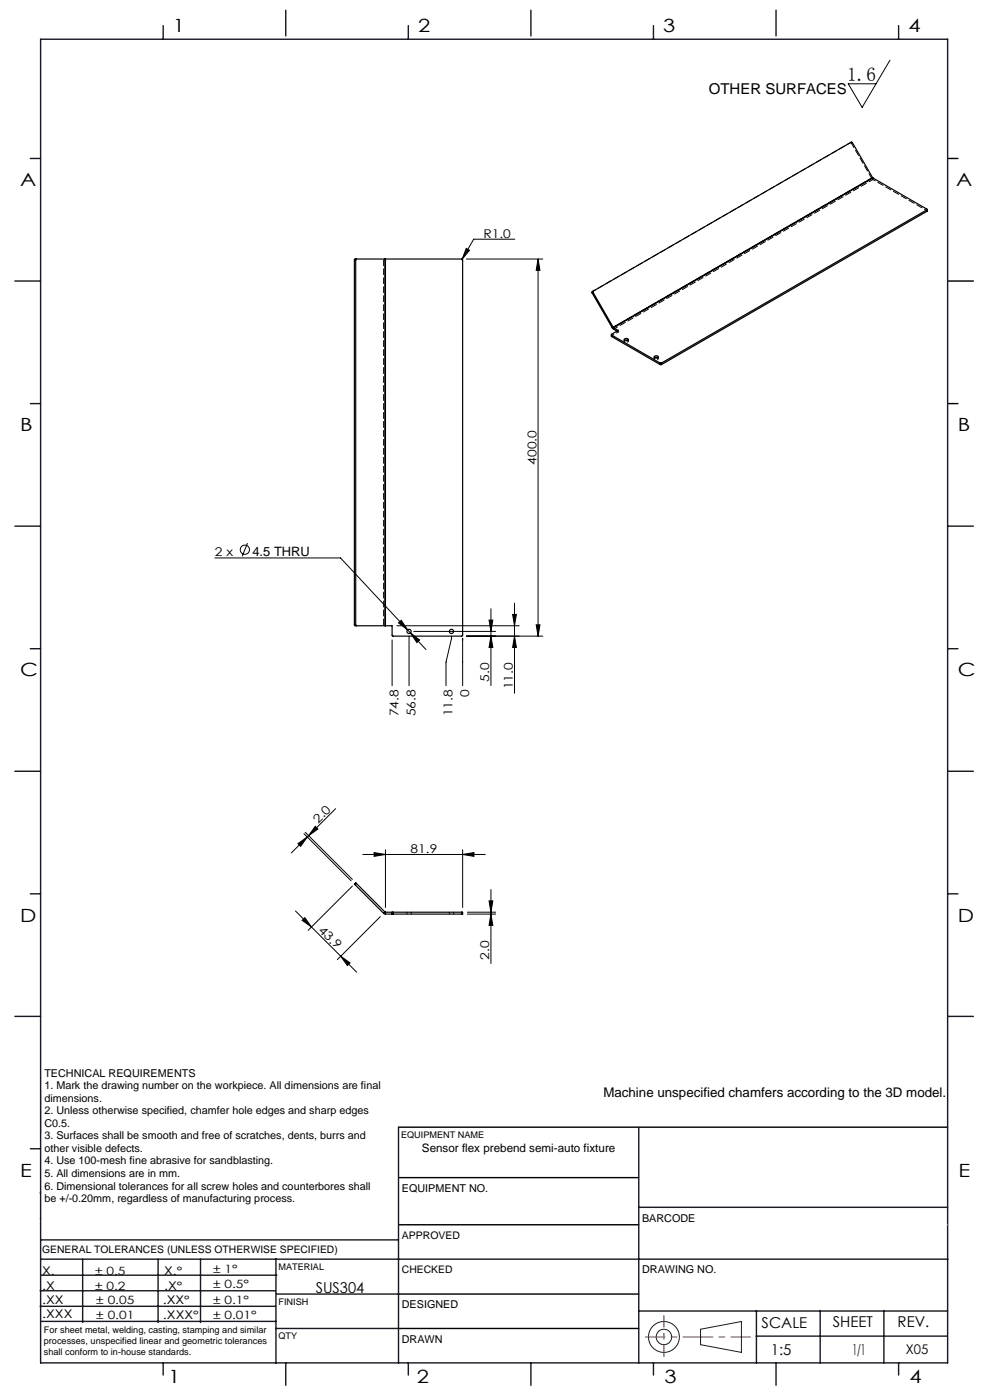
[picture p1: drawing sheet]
<svg xmlns="http://www.w3.org/2000/svg" width="210mm" height="297mm" viewBox="0 0 210 297" stroke-linecap="round" stroke-linejoin="round" font-family="sans-serif">
<g fill="none" stroke="#000" stroke-width=".21">
<path d="M188.8 12.8l-5.9 10-3-5h5.9M98.9 52.7l.7 .4-1.6 1.9zM98.9 55h16.2M109.2 50.7h-8.7l-2.6 4.5M114.1 55l.4 2.4h-.8zM114.1 55v80M45.6 118.4h26.6l18.2 19.4M52.5 115.2l-1.1 2.8M83.2 135.8v9.7M84.2 132.8h25.9M84.5 132.1l.6-.5 1.4 2zM86.8 135v10.5"/>
<path d="M87.1 134.3l1.9 1.5-.6 .5zM87.8 134h17.3M95.8 135v.5l-1.2 5v5M98.1 135.5v10M98.9 135h16.2M103.7 131.6h.8l-.4 2.4zM104.1 129.2v16.2M104.1 135l.4 2.4h-.8zM108.7 130.4h.8l-.4 2.4zM109.1 128v19.1M109.1 135l.4 2.4h-.8zM113.7 132.6h.8l-.4 2.4z"/>
<path d="M63.2 179l2-1.4-1.4 1.9zM64.5 176.9l10 9.9M64.8 176.6l9.9 10M66.9 175.3l.5 .6-1.9 1.4zM71.2 171.6l-9.4 9.4M62.7 193.3l13 13M64.1 195.2l.6-.5 1.4 2zM74.7 188l-9.3 9.4M77 181.3h25.9M79.4 180.9l2.4 .4-2.4 .4zM80.7 194.5l-9.1 9.1M81.8 180.3v12.2"/>
<path d="M98.1 181.3l2.4-.4v.8zM98.1 180.3v12.2M99.1 193.5h6M99.1 193.9h6M103.7 191.1h.8l-.4 2.4zM104.1 188.7v15.7M104.1 193.9l.4 2.4h-.8zM72.3 202.9l2 1.4-.6 .5z"/>
<circle cx="51.9" cy="116.6" r=".98"/>
</g>
<g fill="none" stroke="#191924" stroke-width=".21">
<path d="M8.6 231.2v9.4M148.6 282l8.7-1.6v6.5l-8.7-1.6z"/>
<circle cx="140.8" cy="283.6" r="3.3"/>
<circle cx="140.8" cy="283.6" r="1.64"/>
</g>
<path d="M201 33.6h2.2M201 59.6h5.5M201 85.6h2.2M84.5 239.1h116.5M84.6 259.8h50.9M84.6 249.8h50.9M84.6 274.5h50.9M84.5 281.8h51" fill="none" stroke="#000" stroke-width=".3"/>
<path d="M136.9 283.6h22.3" fill="none" stroke="#f00" stroke-width=".21" stroke-dasharray="6.3 1.3 1.3 1.3" stroke-dashoffset="2.2"/>
<path d="M140.8 287.8v-8.7" fill="none" stroke="#f00" stroke-width=".21" stroke-dasharray="6.3 1.3 1.3 1.3" stroke-dashoffset="3.9"/>
<g fill="none" stroke="#191924" stroke-width=".3">
<path d="M8.6 8.3h192.4v280.8h-192.4zM34.6 5.4v2.9M60.6 2.2v5.4M86.6 5.4v2.9M112.6 2.2v5.4M138.6 5.4v2.9M164.6 2.2v5.4M190.6 5.4v2.9M6.4 33.6h2.2M3.2 59.6h5.4M6.4 85.6h2.2M3.2 111.6h5.4"/>
<path d="M201 111.6h5.5M6.4 137.6h2.2M201 137.6h2.2M3.2 163.6h5.4M201 163.6h5.5M6.4 189.6h2.2M201 189.6h2.2M3.2 215.6h5.4M201 215.6h5.5M84.5 239.1v50M135.5 239.1v50M6.4 243.7h2.2"/>
<path d="M8.5 253.1h.1M8.6 258.5h.1M135.5 256.1h65.5M8.5 277.1h49.9M8.5 273.8h49.9M8.6 267.1h75.9M8.6 263h75.9M8.8 270.5h49.9M17.5 267.1v13.5M33.5 267.1v13.5M42.5 267.1v13.5M58.5 267.1v22.1"/>
<path d="M58.6 274.5h26M84.6 267.1h116.5M135.5 278.1h65.5M160.5 278v11.1M174 278v11.1M187.5 278v11.1M8.8 280.3h49.7M34.6 289.1v2.6M58.5 281.8h26M60.6 289.1v4.8M86.6 289.1v2.6M112.6 289.1v4.8"/>
<path d="M138.6 289.1v2.6M160.4 283.5h40.6M164.6 289.1v4.8M190.6 289.1v2.6"/>
</g>
<path d="M201 259.8h.1" fill="none" stroke="#c0c0c0" stroke-width=".21"/>
<g fill="#000">
<path d="M87.1 134.3l1.3 2 .6-.5zM84.5 132.1l2 1.5-1.4-2zM98.9 52.7l-.9 2.3 1.6-1.9z"/>
<path d="M104.1 135l.4 2.4h-.8zM103.7 131.6h.8l-.4 2.4zM109.1 135l.4 2.4h-.8zM108.7 130.4h.8l-.4 2.4z"/>
<path d="M113.7 132.6h.8l-.4 2.4zM114.1 55l.4 2.4h-.8z"/>
<path d="M63.2 179l2-1.4-1.4 1.9zM66.9 175.3l.5 .6-1.9 1.4z"/>
<path d="M64.1 195.2l.6-.5 1.4 2zM72.3 202.9l2 1.4-.6 .5z"/>
<path d="M79.4 180.9l2.4 .4-2.4 .4zM98.1 181.3l2.4-.4v.8z"/>
<path d="M103.7 191.1h.8l-.4 2.4zM104.1 193.9l.4 2.4h-.8z"/>
</g>
<g fill="none" stroke="#000" stroke-width=".25">
<path d="M185.1 37.7l-4.3-7.4-.2-.2-54.8 31.7M185.1 37.7l.1 .1M185.1 37.7l-55 31.7M185.2 37.8l11.4 6.6v.1M185.2 37.8l-55 31.7M75.2 55.2h.3M75.2 55.2v77.4M75.5 55.2v77.4M75.6 55l-.1 .2M81.7 55h-6.4l-.1 .2M81.7 55h.1M81.7 55v77.8"/>
<path d="M81.8 55h16.1l.2 .1v79.7l-.2 .2-14.6-.1-.1-.1v-2h-1.4M81.8 55v77.8M196.6 44.5l-56.3 32.5M196.6 44.5v.3M196.6 44.8l-56.3 32.5M196.7 44.4l-.1 .4M125.6 62.1l4.3 7.5M125.8 62l4.3 7.4M125.8 62l-.2 .1M125.8 61.8v.2M125.8 61.8l-.2 .1v.2M129.7 71v.4"/>
<path d="M129.7 71.1l10.3 5.9M129.7 71.4l10.3 5.9M129.7 71.1v.3M129.9 69.6l.3 .2M130.1 69.4l.1 .1M130.1 69.4l-.2 .2M130.2 69.5l.9 .6-1.4 .8v.2M130.2 69.5v.3M130.2 69.8l.7 .5M132.4 71.9a.46 .46 0 0 1 .5-.1 .46 .46 0 0 1 .4 .3 .46 .46 0 0 1-.5 .2 .46 .46 0 0 1-.4-.4zM132.5 72.2h.7M138.8 75.6a.46 .46 0 0 1 .5-.2 .46 .46 0 0 1 .3 .4 .46 .46 0 0 1-.5 .2 .46 .46 0 0 1-.3-.4z"/>
<path d="M138.9 75.9h.7M140 77h.3M140 77.3h.3M140 77v.3M140.3 77v.3M75.2 132.6l.1 .2h6.4M75.2 132.6h.3M75.5 132.6l.1 .2M81.7 132.8h.1M75.3 187.7l6.1 6.1M75.6 187.4l-.1-.1-.3 .3 .1 .1M75.6 187.4l-.3 .3"/>
<path d="M75.6 187.4l6.1 6.1M81.4 193.8l.4 .1M81.7 193.5h.1M81.7 193.5l-.3 .3M81.8 193.5v.4M81.8 193.5h1.4M81.8 193.9h1.4M83.2 193.5h.2M83.2 193.9h.2M83.2 193.5v.4M83.4 193.5v.4M83.4 193.5h14.5"/>
<path d="M83.4 193.9h14.5M97.9 193.5h.2v.4h-.2M97.9 193.5v.4"/>
<circle cx="86.8" cy="134" r=".45"/>
<circle cx="95.8" cy="134" r=".45"/>
</g>
<path d="M81.4 55v77.8" fill="none" stroke="#000" stroke-width=".21" stroke-dasharray="1.3 .6" stroke-dashoffset="-.2"/>
<path d="M131.1 70.4l-1.4 .8M133.2 72.2a.36 .36 0 0 1-.4 .4 .36 .36 0 0 1-.3-.4M139.6 75.9a.36 .36 0 0 1-.4 .4 .36 .36 0 0 1-.3-.4" fill="none" stroke="#000" stroke-width=".21" stroke-dasharray="1.3 .6" stroke-dashoffset=".8"/>
<g fill="none" stroke="#000" stroke-width=".21" stroke-dasharray="1.3 .6">
<path d="M180.4 30.3l.2 .1M180.6 30.2l-.2 .1M180.6 30.4l.2-.1M185.1 37.7l-.2 .1M185.2 37.8v.3M185.2 38.1l-.3-.3M196.6 44.4v.1M196.6 44.7l.1 .1M129.7 71.3v-.1M129.7 71.1v-.2M130.9 70.3l.2 .1M131.1 70.1v.3"/>
<path d="M132.4 72v.4M133.3 72.4v-.4M138.8 75.7v.3M139.7 76v-.3M86.3 193.5v.4M87.2 193.9v-.4M95.3 193.5v.4M96.2 193.9v-.4"/>
</g>
<path d="M184.9 37.8l-55 31.8M130.2 69.8l55-31.7" fill="none" stroke="#000" stroke-width=".21" stroke-dasharray="1.3 .6" stroke-dashoffset=".3"/>
<path d="M180.4 30.3l-54.8 31.6" fill="none" stroke="#000" stroke-width=".21" stroke-dasharray="1.3 .6" stroke-dashoffset=".5"/>
<path d="M196.6 44.7l-11.4-6.6" fill="none" stroke="#000" stroke-width=".21" stroke-dasharray="1.3 .6" stroke-dashoffset=".7"/>
<path d="M184.9 37.8l-4.3-7.4" fill="none" stroke="#000" stroke-width=".21" stroke-dasharray="1.3 .6" stroke-dashoffset=".2"/>
<text font-size="4.1" x="179.7" y="17.2">1.6</text>
<g font-size="3.9">
<text x="36.7" y="6.9">1</text>
<text x="88.7" y="6.9">2</text>
<text x="140.7" y="6.9">3</text>
<text x="192.7" y="6.9">4</text>
<text x="4.2" y="39.5">A</text>
<text x="202.9" y="39.5">A</text>
<text x="4.2" y="91.5">B</text>
<text x="203.2" y="91.5">B</text>
<text x="4.2" y="143.5">C</text>
<text x="203.2" y="143.5">C</text>
<text x="4.2" y="195.5">D</text>
<text x="203.2" y="195.5">D</text>
<text x="4.2" y="249.6">E</text>
<text x="203.3" y="249.6">E</text>
<text x="35.7" y="293.4">1</text>
<text x="88.4" y="293.4">2</text>
<text x="141" y="293.4">3</text>
<text x="193" y="293.4">4</text>
</g>
<g font-size="3.2">
<text x="150.4" y="20">OTHER SURFACES</text>
<text x="67" y="274.2">SUS304</text>
<text x="161.6" y="281.7">SCALE</text>
<text x="176.7" y="281.5">SHEET</text>
<text x="190.4" y="281.5">REV.</text>
<text x="163.5" y="287.4">1:5</text>
<text x="180.8" y="287.4">1/1</text>
</g>
<g font-size="2.8">
<text x="128" y="232.7">Machine unspecified chamfers according to the 3D model.</text>
<text x="192.2" y="287.3">X05</text>
</g>
<text font-size="2.7" x="53.6" y="118">4.5 THRU</text>
<g font-size="2.6">
<text x="102.5" y="50.4">R1.0</text>
<text x="113.8" y="98.6" transform="rotate(-90 113.8 98.6)">400.0</text>
<text x="45.6" y="118">2 x</text>
<text x="99.5" y="147.9" transform="rotate(-90 99.5 147.9)">0</text>
<text x="103.8" y="144.6" transform="rotate(-90 103.8 144.6)">5.0</text>
<text x="108.8" y="146.3" transform="rotate(-90 108.8 146.3)">11.0</text>
<text x="84.6" y="152" transform="rotate(-90 84.6 152)">74.8</text>
<text x="88.2" y="152" transform="rotate(-90 88.2 152)">56.8</text>
<text x="96" y="152" transform="rotate(-90 96 152)">11.8</text>
<text x="67.5" y="174.8" transform="rotate(-45 67.5 174.8)">2.0</text>
<text x="87.1" y="180.9">81.9</text>
<text x="67.4" y="197.5" transform="rotate(45 67.4 197.5)">43.9</text>
<text x="103.8" y="203.6" transform="rotate(-90 103.8 203.6)">2.0</text>
</g>
<g font-size="2.5">
<text x="89.5" y="244.4">Sensor flex prebend semi-auto fixture</text>
<text x="8.9" y="273.6">.X</text>
<text x="8.9" y="270.4">X.</text>
<text x="34.8" y="273.7">.X°</text>
<text x="34.8" y="270.5">X.°</text>
<text x="9" y="276.7">.XX</text>
<text x="9" y="279.7">.XXX</text>
<text x="34.5" y="276.7">.XX°</text>
<text x="34.6" y="279.8">.XXX°</text>
</g>
<g font-size="2.4">
<text x="45.2" y="270">± 1°</text>
<text x="20.2" y="270.4">± 0.5</text>
<text x="20.2" y="273.7">± 0.2</text>
<text x="45.2" y="273.2">± 0.5°</text>
<text x="20.4" y="279.7">± 0.01</text>
<text x="20.4" y="276.7">± 0.05</text>
<text x="45.2" y="276.7">± 0.1°</text>
<text x="45.2" y="279.7">± 0.01°</text>
</g>
<g font-size="2.3">
<text x="9.4" y="228.4">TECHNICAL REQUIREMENTS</text>
<text x="9.4" y="231.1">1. Mark the drawing number on the workpiece. All dimensions are final</text>
<text x="9.4" y="233.7">dimensions.</text>
<text x="9.4" y="236.4">2. Unless otherwise specified, chamfer hole edges and sharp edges</text>
<text x="9.4" y="239">C0.5.</text>
<text x="9.4" y="241.7">3. Surfaces shall be smooth and free of scratches, dents, burrs and</text>
<text x="9.4" y="244.4">other visible defects.</text>
<text x="9.4" y="247">4. Use 100-mesh fine abrasive for sandblasting.</text>
<text x="9.4" y="249.7">5. All dimensions are in mm.</text>
<text x="9.4" y="252.4">6. Dimensional tolerances for all screw holes and counterbores shall</text>
<text x="9.4" y="255">be +/-0.20mm, regardless of manufacturing process.</text>
<text x="85.2" y="252.9">EQUIPMENT NO.</text>
<text x="136.2" y="259.2">BARCODE</text>
<text x="136.2" y="270.2">DRAWING NO.</text>
<text x="85.2" y="277.6">DESIGNED</text>
<text x="85.2" y="284.9">DRAWN</text>
</g>
<g font-size="2.2">
<text x="85.2" y="262.8">APPROVED</text>
<text x="8.9" y="265.9">GENERAL TOLERANCES (UNLESS OTHERWISE SPECIFIED)</text>
<text x="85.2" y="270.1">CHECKED</text>
</g>
<g font-size="1.9">
<text x="85.1" y="241.5">EQUIPMENT NAME</text>
<text x="59.1" y="269.5">MATERIAL</text>
<text x="59.1" y="276.9">FINISH</text>
<text x="9.3" y="282.9">For sheet metal, welding, casting, stamping and similar</text>
<text x="9.3" y="285.1">processes, unspecified linear and geometric tolerances</text>
<text x="9.3" y="287.4">shall conform to in-house standards.</text>
<text x="59.1" y="284.2">QTY</text>
</g>
</svg>
